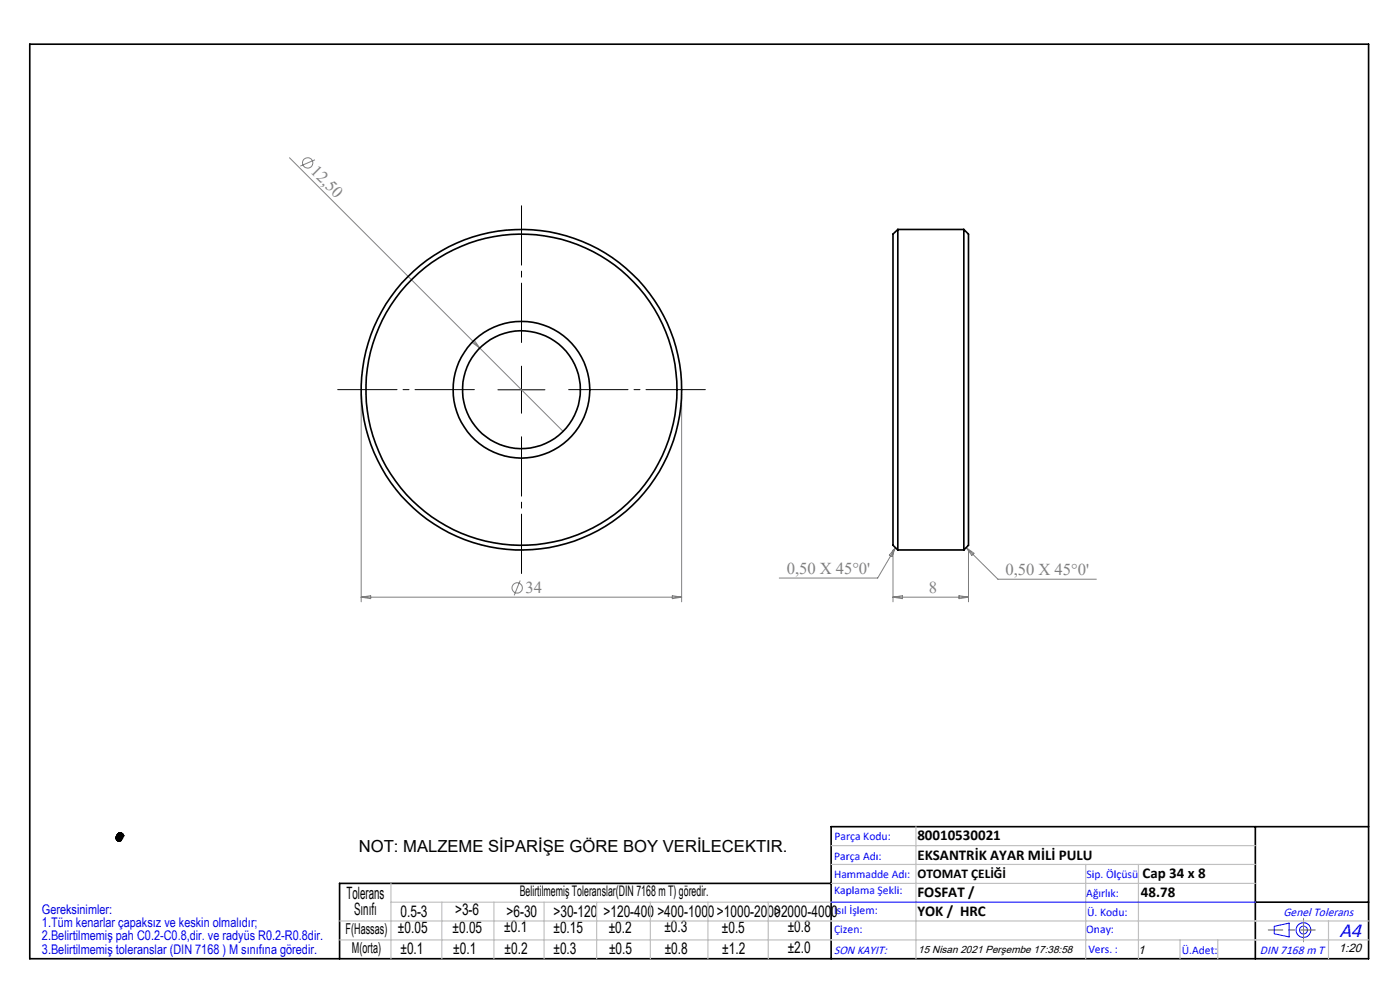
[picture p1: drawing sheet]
<svg xmlns="http://www.w3.org/2000/svg" width="297mm" height="210mm" viewBox="0 0 297 210" stroke-linecap="round" stroke-linejoin="round" font-family="sans-serif">
<g fill="none" stroke="#808080" stroke-width=".21">
<path d="M61.4 33.5l40.4 40.3M66.8 33.9l-3.1 1.3M100.1 72.6l.5-.4 1.2 1.6zM101.8 73.8l17.7 17.7M76.6 83.7v44M144.6 83.7v44M189.4 116.7v11M190 116.2l-.8 1.9-.5-.4zM190 116.2l-3.8 6.4h-20.9M205 116.2l1.6 1.2-.4 .4zM205 116.2l6.7 6.7h20.9M205.5 116.7v11"/>
<path d="M76.6 126.7h68M76.6 126.7l2-.3v.6zM110.3 123.1l-1.2 3.2M142.6 126.4l2 .3-2 .3zM189.4 126.7h16.1M189.4 126.7l2.1-.3v.6zM203.4 126.4l2.1 .3-2.1 .3z"/>
<circle cx="65.3" cy="34.5" r="1.09"/>
<circle cx="109.7" cy="124.7" r="1.09"/>
</g>
<g fill="none" stroke="#00f" stroke-width=".21">
<path d="M176.3 191.4h90M270.3 196.5l3.2-.7v2.9l-3.2-.6z"/>
<circle cx="276.5" cy="197.3" r="1.57"/>
<circle cx="276.5" cy="197.3" r=".83"/>
</g>
<path d="M110.6 72.7v-29M100.6 82.7h-29M110.6 92.7v29M120.6 82.7h29" fill="none" stroke="#000" stroke-width=".21" stroke-dasharray="15.2 1.3 1.3 1.3" stroke-dashoffset="2.6"/>
<path d="M110.6 77.7v10M105.6 82.7h10" fill="none" stroke="#000" stroke-width=".21"/>
<g fill="none" stroke="#000" stroke-width=".35">
<path d="M6.3 9.4h284v194h-284zM190.5 48.7v68M190.5 48.7l-1.1 1v66l1.1 1M190.5 48.7h14M204.5 48.7v68M204.5 48.7l1 1v66l-1 1M190.5 116.7h14M24.7 177.8h.1M25.2 176.8l-.4 .4-.1 .6M25.2 176.8h.1M25.3 177.1l.6-.2 .2 .5-.4 .8-.5 .2-.3-.3v-.3zM25.4 177.4h.1a.24 .24 0 0 1 .3 .1 .24 .24 0 0 1-.2 .3 .23 .23 0 0 1-.3 0 .23 .23 0 0 1 .1-.4z"/>
<path d="M25.5 178.3h.1M25.5 177.3l.2 .1-.1 .3a.18 .18 0 0 1-.1 .2 .18 .18 0 0 1-.2-.2M25.5 177.3l-.2 .4M25.9 176.9l-.4-.2-.7 .5-.1 .8 .4 .3M26.1 177.3h.1M26.1 177.3l-.1-.4-.3-.1-.6 .5-.2 .8 .2 .3 .4-.1M266.3 175.4v28M290.3 175.4h-114v28M176.3 187.4h-104.3v16M266.3 191.4h24"/>
<circle cx="110.6" cy="82.7" r="34"/>
<circle cx="110.6" cy="82.7" r="12.5"/>
<circle cx="110.6" cy="82.7" r="33"/>
<circle cx="110.6" cy="82.7" r="14.5"/>
</g>
<path d="M279 197.3h-9.9" fill="none" stroke="#f00" stroke-width=".21" stroke-dasharray="15.2 1.3 1.3 1.3" stroke-dashoffset="12.2"/>
<path d="M276.5 197.3v2.5M276.5 197.3v-2.5" fill="none" stroke="#808080" stroke-width=".21" stroke-dasharray="15.2 1.3 1.3 1.3"/>
<g fill="none" stroke="#c0c0c0" stroke-width=".25">
<path d="M176.3 179.4h90M194.3 175.4v28M72 199.4h218.3M72 195.4h218.3M82.9 187.4v16M82.9 191.4h183.4M93.7 191.4v12M104.8 191.4v12M115.4 191.4v12M126.6 191.4v12M138 191.4v12M150.2 191.4v12"/>
<path d="M163 191.4v12M176.3 183.4h90M176.3 187.4h90M230.3 183.4v20M241.5 183.4v20M250.3 199.4v4M258.3 199.4v4M281.8 195.4v8"/>
</g>
<path d="M25.5 178.3l.4-.5 .2-.6" fill="none" stroke="#000" stroke-width=".21" stroke-dasharray="1.3 .6" stroke-dashoffset=".6"/>
<path d="M25 177.6l.1 .1h.2M25.1 177.7l.2 .1M25.3 177.7h.1M25.3 177.7l-.2-.1M25.5 177.3h.1M25.5 177.3l-.2 .4M25.7 177.3l-.3-.1M25.9 177.1l-.2-.4" fill="none" stroke="#000" stroke-width=".21" stroke-dasharray="1.3 .6"/>
<path d="M24.8 178.2h.4l.3-.3 .4-.8" fill="none" stroke="#000" stroke-width=".21" stroke-dasharray="1.3 .6" stroke-dashoffset=".8"/>
<path d="M25.1 177.6l.2-.4 .2 .1M25.8 177.1l-.1-.4h-.4" fill="none" stroke="#000" stroke-width=".21" stroke-dasharray="1.3 .6" stroke-dashoffset=".4"/>
<path d="M24.7 177.8l.1 .3h.4l.5-.5 .1-.5M25.5 177.3v-.2h-.2l-.3 .5" fill="none" stroke="#000" stroke-width=".21" stroke-dasharray="1.3 .6" stroke-dashoffset=".5"/>
<text font-size="4.4" fill="#00f" x="284.2" y="198.7">A4</text>
<g font-size="3.6">
<text x="73.5" y="190.7">Tolerans</text>
<text x="75.1" y="194.1">Sınıfı</text>
</g>
<g font-size="3.5" fill="#808080">
<text x="65.7" y="36.6" transform="rotate(45 65.7 36.6)">12,50</text>
<text x="111.5" y="125.8">34</text>
<text x="166.9" y="121.8">0,50 X 45°0'</text>
<text x="197" y="125.8">8</text>
<text x="213.3" y="122">0,50 X 45°0'</text>
</g>
<text font-size="3.5" x="76.1" y="180.7">NOT: MALZEME SİPARİŞE GÖRE BOY VERİLECEKTIR.</text>
<g font-size="3.4">
<text x="84.4" y="198">±0.05</text>
<text x="85" y="194.4">0.5-3</text>
<text x="96" y="197.8">±0.05</text>
<text x="96.5" y="194.2">&gt;3-6</text>
<text x="107" y="197.8">±0.1</text>
<text x="107.5" y="194.5">&gt;6-30</text>
<text x="117.4" y="194.5">&gt;30-120</text>
<text x="117.4" y="197.9">±0.15</text>
<text x="128" y="194.5">&gt;120-400</text>
<text x="129.1" y="197.8">±0.2</text>
<text x="139.5" y="194.5">&gt;400-1000&gt;1000-2000&gt;2000-4000</text>
<text x="140.9" y="197.8">±0.3</text>
<text x="153.1" y="197.8">±0.5</text>
<text x="167.1" y="197.7">±0.8</text>
<text x="85" y="202.3">±0.1</text>
<text x="96.2" y="202.3">±0.1</text>
<text x="107" y="202.3">±0.2</text>
<text x="117.4" y="202.4">±0.3</text>
<text x="129.2" y="202.3">±0.5</text>
<text x="141" y="202.3">±0.8</text>
<text x="153.2" y="202.3">±1.2</text>
<text x="167.1" y="202.2">±2.0</text>
</g>
<g font-size="3.2">
<text x="194.6" y="178.2">80010530021</text>
<text x="194.6" y="182.4">EKSANTRİK AYAR MİLİ PULU</text>
<text x="194.6" y="190.2">FOSFAT /</text>
<text x="242" y="190.2">48.78</text>
<text x="242.4" y="186.2">Cap 34 x 8</text>
<text x="194.6" y="194.3">YOK / HRC</text>
<text x="73.3" y="198.1">F(Hassas)</text>
<text x="74.7" y="202.2">M(orta)</text>
</g>
<text font-size="3.1" x="110.3" y="190.1">Belirtilmemiş Toleranslar(DIN 7168 m T) göredir.</text>
<text font-size="2.8" x="194.6" y="186.2">OTOMAT ÇELİĞİ</text>
<g font-size="2.8" fill="#0000e8">
<text x="8.9" y="193.8">Gereksinimler:</text>
<text x="8.9" y="196.6">1.Tüm kenarlar çapaksız ve keskin olmalıdır;</text>
<text x="8.9" y="199.5">2.Belirtilmemiş pah C0.2-C0.8,dir. ve radyüs R0.2-R0.8dir.</text>
<text x="8.9" y="202.3">3.Belirtilmemiş toleranslar (DIN 7168 ) M sınıfına göredir.</text>
</g>
<g font-size="2.6" fill="#00f">
<text x="272.3" y="194.3">Genel Tolerans</text>
<text x="176.9" y="202.3">SON KAYIT:</text>
<text x="267.3" y="202.4">DIN 7168 m T</text>
</g>
<g font-size="2.6">
<text x="241.4" y="202.3">1</text>
<text x="284" y="202">1:20</text>
</g>
<g font-size="2.5" fill="#00f">
<text x="177" y="178.2">Parça Kodu:</text>
<text x="177" y="182.4">Parça Adı:</text>
<text x="176.9" y="186.2">Hammadde Adı:</text>
<text x="177" y="189.7">Kaplama Şekli:</text>
<text x="230.5" y="190.2">Ağırlık:</text>
<text x="230.5" y="186.2">Sip. Ölçüsü</text>
<text x="176.9" y="193.9">Isıl İşlem:</text>
<text x="177" y="197.8">Çizen:</text>
<text x="230.4" y="197.8">Onay:</text>
<text x="230.6" y="194.3">Ü. Kodu:</text>
<text x="230.9" y="202.1">Vers. :</text>
<text x="250.7" y="202.4">Ü.Adet:</text>
</g>
<text font-size="2.2" x="194.8" y="202.1">15 Nisan 2021 Perşembe 17:38:58</text>
</svg>
